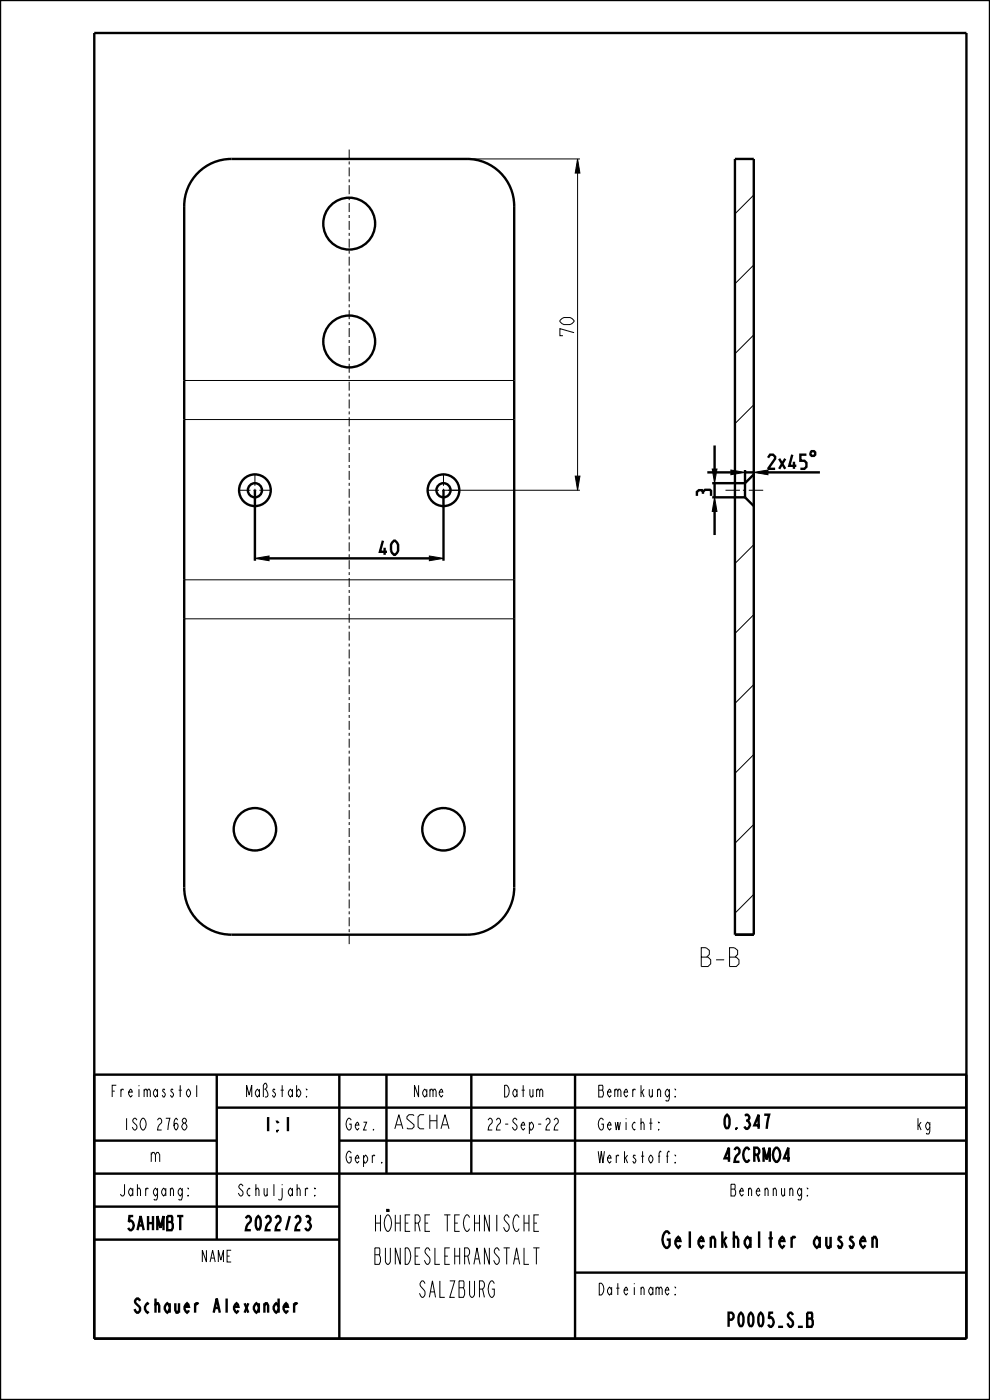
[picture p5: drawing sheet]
<svg xmlns="http://www.w3.org/2000/svg" width="210mm" height="297mm" viewBox="0 0 210 297" stroke-linecap="round" stroke-linejoin="round" font-family="sans-serif">
<g fill="none" stroke="#000" stroke-width=".21">
<path d="M99.1 33.7h23.9M122.5 33.7l.5 3h-1zM122.5 36.7v64.3M159.9 41.4l-4 4M159.9 56.2l-4 4M159.9 71l-4 4M151.1 99.5h1l-.5 3zM155 99.7l3 .5-3 .5zM159.9 85.9l-4 4M54.1 118.5l3-.5v1zM91.1 118l3 .5-3 .5zM94.1 104h28.9"/>
<path d="M122 101h1l-.5 3zM151.6 105.5l.5 3h-1zM159.9 100.2l3-.5v1zM159.9 115.5l-4 4M159.9 130.4l-4 4M159.9 145.2l-4 4M159.9 160.1l-4 4M159.9 174.9l-4 4M159.9 189.7l-4 4"/>
</g>
<path d="M122.5 33.7l.5 3h-1zM54.1 118.5l3-.5v1zM91.1 118l3 .5-3 .5zM122 101h1l-.5 3zM151.1 99.5h1l-.5 3zM151.6 105.5l.5 3h-1zM155 99.7l3 .5-3 .5zM159.9 100.2l3-.5v1z" fill="#000"/>
<g fill="none" stroke="#000" stroke-width=".51">
<path d="M0 0h210v297h-210zM20 7h185v277h-185zM155.9 33.7h4v164.6h-4zM39.1 89v34M109.1 89v34M151.6 94.5v5M158 99.7v5.8M54.1 104v15M57.1 118.5h34M94.1 104v15M150 100.2h5M151.1 105.5h6.9"/>
<path d="M151.6 108.5v5M158 105.5l1.9 1.9M158 100.2h1.9M159.9 100.6l-1.9 1.9h-6.9M162.9 100.2h11M20 228h185v56M46 235h159M46 228v35M72 228v56M82 228v21M100 228v21M122 228v56"/>
<path d="M20 242h26M20 249h185M20 256h52M72 242h133M20 263h52M122 270h83"/>
</g>
<!-- layer: A_ACHSEN -->
<g fill="none" stroke="#000" stroke-width=".51">
<path d="M39.1 80.7v8.3M109.1 80.7v8.3M39.1 123v8.3M109.1 123v8.3"/>
<circle cx="74.1" cy="47.4" r="5.5"/>
<circle cx="74.1" cy="72.4" r="5.5"/>
<circle cx="54.1" cy="104" r="3.4"/>
<circle cx="54.1" cy="104" r="1.5"/>
<circle cx="94.1" cy="104" r="3.4"/>
<circle cx="94.1" cy="104" r="1.5"/>
<circle cx="54.1" cy="175.9" r="4.5"/>
<circle cx="94.1" cy="175.9" r="4.5"/>
</g>
<g fill="none" stroke="#000" stroke-width=".21">
<path d="M74.1 31.7v1.9M74.1 34.3v.6M74.1 35.5v1.9M74.1 38v.7M74.1 39.3v1.9M74.1 41.8v.7M74.1 43.1v1.9M74.1 45.6v.6M74.1 46.9v1.9M74.1 49.4v.6M74.1 50.7v1.9M74.1 53.2v.6"/>
<path d="M74.1 54.4v1.9M74.1 57v.6M74.1 58.2v1.9M74.1 60.8v.6M74.1 62v1.9M74.1 64.6v.6M74.1 65.8v1.9M74.1 68.3v.7M74.1 69.6v1.9M74.1 72.1v.7M74.1 73.4v1.9M74.1 75.9v.6"/>
<path d="M74.1 77.2v1.9M74.1 79.7v.6M39.1 89h70M39.1 80.7h70M74.1 81v1.9M74.1 83.5v.6M74.1 84.7v2M74.1 87.3v.6M74.1 88.5v1.9M74.1 91.1v.6M74.1 92.3v1.9M74.1 94.9v.6"/>
<path d="M74.1 96.1v1.9M74.1 98.6v.7M74.1 99.9v1.9M50.6 104h2.5M53.8 104h.6M54.1 100.5v2.6M54.1 103.7v.6M54.1 104.9v2.6M55 104h2.6M74.1 102.4v.7M74.1 103.7v1.9M74.1 106.2v.6"/>
<path d="M74.1 107.5v1.9M74.1 110v.6M74.1 111.3v1.9M74.1 113.8v.6M74.1 115.1v1.9M74.1 117.6v.6M74.1 118.8v1.9M90.6 104h2.5M93.8 104h.6M94.1 100.5v2.6M94.1 103.7v.6M94.1 104.9v2.6"/>
<path d="M95 104h2.6M153.9 104h3.1M157.6 104h.6M158.8 104h3.1M39.1 131.3h70M39.1 123h70M74.1 121.4v.6M74.1 122.6v1.9M74.1 125.2v.6M74.1 126.4v1.9M74.1 128.9v.7M74.1 130.2v1.9"/>
<path d="M74.1 132.7v.7M74.1 134v1.9M74.1 136.5v.6M74.1 137.8v1.9M74.1 140.3v.6M74.1 141.6v1.9M74.1 144.1v.6M74.1 145.4v1.9M74.1 147.9v.6M74.1 149.1v1.9M74.1 151.7v.6M74.1 152.9v1.9"/>
<path d="M74.1 155.5v.6M74.1 156.7v1.9M74.1 159.2v.7M74.1 160.5v1.9M74.1 163v.7M74.1 164.3v1.9M74.1 166.8v.7M74.1 168.1v1.9M74.1 170.6v.6M74.1 171.9v1.9M74.1 174.4v.6M74.1 175.7v1.9"/>
<path d="M74.1 178.2v.6M74.1 179.4v1.9M74.1 182v.6M74.1 183.2v1.9M74.1 185.8v.6M74.1 187v1.9M74.1 189.6v.6M74.1 190.8v1.9M74.1 193.3v.7M74.1 194.6v1.9M74.1 197.1v.7M74.1 198.4v1.9"/>
</g>
<!-- layer: A_RUNDUNGEN -->
<path d="M39.1 80.7v-37a10 10 0 0 1 10-10h50a10 10 0 0 1 10 10v37M39.1 131.3v57a10 10 0 0 0 10 10h50a10 10 0 0 0 10-10v-57M155.9 198.3h4" fill="none" stroke="#000" stroke-width=".51"/>
<text font-size="5.2" x="148.5" y="205">B-B</text>
<g font-size="4.6">
<text x="77.1" y="261.2">HÖHERE TECHNISCHE</text>
<text x="77.1" y="268.2">BUNDESLEHRANSTALT</text>
<text x="137.5" y="264.7">Gelenkhalter aussen</text>
<text x="87.6" y="275.2">SALZBURG</text>
</g>
<g font-size="3.9">
<text x="121.8" y="71.2" transform="rotate(-90 121.8 71.2)">70</text>
<text x="162.9" y="99.5">2x45</text>
<text x="150.8" y="105.2" transform="rotate(-90 150.8 105.2)">3</text>
<text x="80.6" y="117.7">40</text>
<text x="55.5" y="240">1:1</text>
<text x="83.2" y="239.5">ASCHA</text>
<text x="153.2" y="239.5">0.347</text>
<text x="31.6" y="246.5">m</text>
<text x="153.2" y="246.5">42CRMO4</text>
<text x="26" y="261">5AHMBT</text>
<text x="50.8" y="261">2022/23</text>
<text x="26.1" y="278.5">Schauer Alexander</text>
<text x="152.9" y="281.5">P0005_S_B</text>
</g>
<g font-size="3.3">
<text x="22.3" y="232.7">Freimasstol</text>
<text x="51.2" y="232.7">Maßstab:</text>
<text x="87.1" y="232.7">Name</text>
<text x="106.1" y="232.7">Datum</text>
<text x="127.1" y="232.7">Bemerkung:</text>
<text x="25.2" y="239.7">ISO 2768</text>
<text x="73.2" y="239.7">Gez.</text>
<text x="102.2" y="239.7">22-Sep-22</text>
<text x="127.1" y="239.7">Gewicht:</text>
<text x="194.2" y="239.7">kg</text>
<text x="73.2" y="246.7">Gepr.</text>
<text x="127.1" y="246.7">Werkstoff:</text>
<text x="24.2" y="253.7">Jahrgang:</text>
<text x="49.2" y="253.7">Schuljahr:</text>
<text x="153.7" y="253.7">Benennung:</text>
<text x="42.1" y="267.7">NAME</text>
<text x="127.1" y="274.7">Dateiname:</text>
</g>
</svg>
